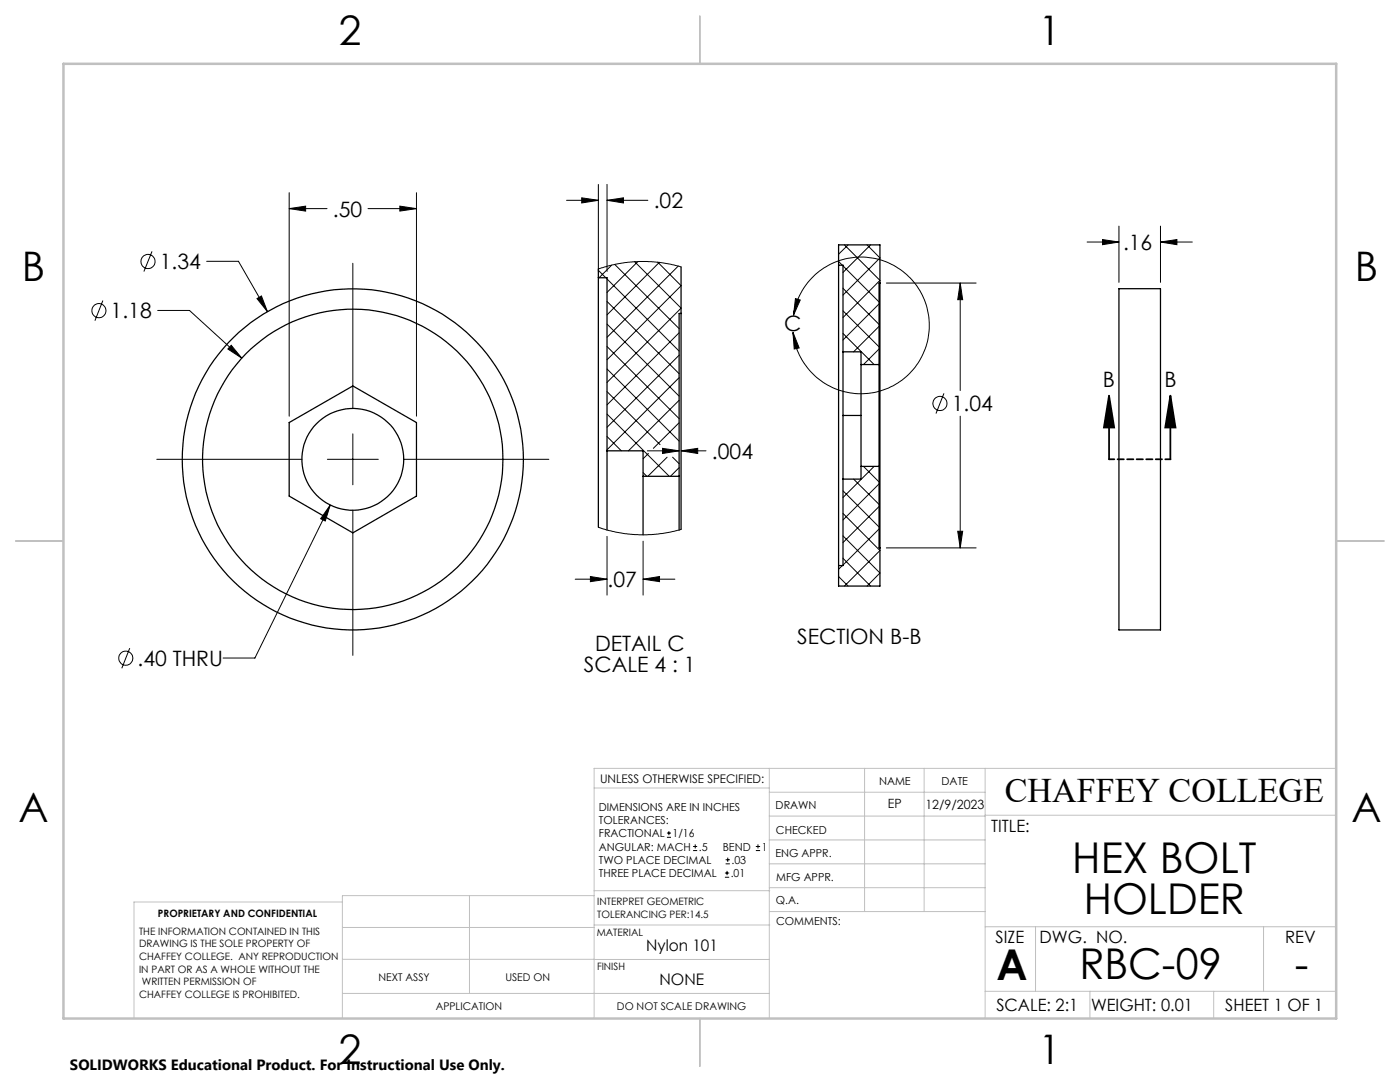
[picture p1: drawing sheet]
<svg xmlns="http://www.w3.org/2000/svg" width="279mm" height="216mm" viewBox="0 0 279 216" stroke-linecap="round" stroke-linejoin="round" font-family="sans-serif">
<g fill="none" stroke="#000" stroke-width=".25">
<path d="M119.4 55.4v49.8M119.4 55.4h1.7v50.4M119.4 53.7v1.7M135.9 53.3v9.2M167.4 52.9v60M167.4 52.9v-4h8.2v7.6M167.4 52.9h.8v60h-.8M175.6 56.5v52.8M175.6 56.5h-.2v16.2M223.3 57.6h8.3v68.1h-8.3zM135.9 62.5v43.1M135.9 62.5h-.4v32.5"/>
<path d="M168.2 70.2h3.6v2.5M171.8 72.7v20.4M171.8 72.7h3.6M175.4 72.7v20.4M57.7 84.3l12.7-7.3 12.7 7.3v14.7l-12.7 7.3-12.7-7.3zM121.1 90h7.2v5M128.3 95v11.7M128.3 95h7.2M135.5 95v10.8M168.2 82.9h3.6M171.8 93.1v2.5h-3.6M171.8 93.1h3.6"/>
<path d="M175.4 93.1v16.2h.2M175.6 109.3v7.6h-8.2v-4"/>
<circle cx="70.4" cy="91.7" r="30"/>
<circle cx="70.4" cy="91.7" r="10.2"/>
<circle cx="70.4" cy="91.7" r="34"/>
</g>
<g fill="none" stroke="#000" stroke-width=".2">
<path d="M57.7 38.5v44.5M83.1 38.5v44.5M113.1 40h6.3M116.1 39.5l3.3 .5-3.3 .5zM119.4 36.8v17.4M121.1 40l3.3-.5v1zM121.1 36.8v17.4M121.1 40h8.2M20.5 60l-1.6 4M30.3 50.2l-1.6 4M41.2 52.1h6.4l5.8 10.1M51.3 59.6l.9-.5 1.2 3.1z"/>
<path d="M57.7 41.6l3.3-.5v1zM57.7 41.6h7.6M70.4 52.5v29M73.4 41.6h9.7M79.8 41.1l3.3 .5-3.3 .5zM119.4 53.9l1.5 1.5M121.1 55.7l14.4 14.4M122.1 52.9l-2.5 2.5M122.7 52.8l12.8 12.8M126.6 52.2l9.3 9.3-14.8 14.8M127.3 52.2l-6.2 6.1M131.3 52.3l4.6 4.7-14.8 14.8"/>
<path d="M131.6 52.4l-10.5 10.4M135.4 53.1l-14.3 14.2M135.9 53.3l-4-.9-4.4-.2-2.7 .2-2.1 .3-3.3 1M158.8 59.6l.9 .3-1.3 3zM167.4 52.2l.7 .7M168.2 57.5l7.2 7.2M168.2 53.1l7.2 7.2M168.5 48.9l7.1 7.1-7.4 7.4M169.3 48.9l-1.9 1.8M173 48.9l2.6 2.6-7.4 7.4M173.7 48.9l-5.5 5.5M176.9 56.5h17.9"/>
<path d="M191.6 56.5l.5 3.3h-1zM191.6 56.5v21.4M217 48.3h6.3M220 47.8l3.3 .5-3.3 .5zM223.3 45.1v11.2M231.6 48.3l3.3-.5v1zM231.6 45.1v11.2M231.6 48.3h6.3M31.5 61.9h6.3l10.5 9.6M46.1 68.9l2.2 2.6-2.8-1.9zM121.1 78.1l10.6 10.6M121.1 73.6l14.4 14.4"/>
<path d="M121.1 69.1l14.4 14.4M121.1 64.7l14.4 14.4M121.1 60.1l14.4 14.5M135.5 66.4l-14.4 14.4M135.5 70.9l-14.4 14.4M135.5 75.4l-14.4 14.3M135.5 79.9l-10.1 10.1M158.3 66.3l1.2 3.1-1 .2zM158.4 62.9a13.6 13.6 0 0 1 20.9-9.3 13.6 13.6 0 0 1-.2 22.9 13.6 13.6 0 0 1-20.8-9.6v-.6M168.2 66.5l6.2 6.2M168.2 62l7.2 7.2M175.4 60.6l-7.2 7.2"/>
<path d="M175.4 65.1l-5 5.1M175.4 69.6l-3.1 3.1M188.4 78.5l-1.6 4M31.3 91.7h29M65.3 91.7h10.2M70.4 86.6v10.1M80.6 91.7h28.9M121.1 87.1l2.9 2.9M121.1 82.6l12.5 12.4M128.3 94.3l.8 .7M129.2 90h6.3M129.4 90.5l-1.1 1"/>
<path d="M132.2 89.5l3.3 .5-3.3 .5zM133.1 91.2l-3.8 3.8M134.2 91.2l1.3 1.3M135.5 84.3l-5.1 5.2M135.5 93.3l-1.7 1.7M135.9 90l3.3-.5v1zM135.9 90h5M168.2 97.9l7.2 7.3M170.4 95.6l5 5M172.3 93.1l3.1 3.1M174.4 93.1l-6.2 6.2M175.4 96.6l-7.2 7.2"/>
<path d="M191.6 83v26.3M65.9 100.8l-1 3.2-.9-.5zM65.9 100.8l-15 30.5h-6.4M70.4 101.8v29M114.8 115.6h6.3M117.8 115l3.3 .6-3.3 .5zM119.4 105.2l3.5 1 1.9 .3 2.7 .2 4.6-.2 3.8-.9M121.1 107v11.7M128.3 115.6l3.3-.6v1.1zM128.3 108v10.7M128.3 115.6h6.4M167.4 115l1.9 1.9"/>
<path d="M168.1 112.9l-.7 .7M168.2 102.4l7.4 7.5-7.1 7M168.2 106.9l7.4 7.4-2.6 2.6M168.2 111.4l5.5 5.5M175.4 101.1l-7.2 7.2M175.4 105.6l-7.2 7.1M176.9 109.3h17.9M191.1 106h1l-.5 3.3zM25.9 129.3l-1.6 4.1M133.1 167.1h.8M133.1 166.2h.8M133.5 165.8v.9"/>
<path d="M138.3 169.7h.8M138.3 168.9h.8M138.7 168.5v.8M144.7 175h.8M144.7 174.2h.8M144.8 172.4h.9M144.8 171.6h.9M145.1 173.8v.8M145.2 171.1v.9M150.8 169.7h.9M150.8 168.9h.9M151.3 168.5v.8"/>
<circle cx="29.5" cy="52.2" r="1.41"/>
<circle cx="19.8" cy="62" r="1.41"/>
<circle cx="187.6" cy="80.5" r="1.4"/>
<circle cx="25.1" cy="131.3" r="1.42"/>
</g>
<path d="M221.3 79l1.1 6.3h-2.1zM221.3 79v12.7M233.6 79l1 6.3h-2zM233.6 79v12.7" fill="none" stroke="#000" stroke-width=".35"/>
<path d="M233.6 91.6h-12.3" fill="none" stroke="#000" stroke-width=".35" stroke-dasharray="1.3 .6" stroke-dashoffset=".2"/>
<g fill="none" stroke="#c0c0c0" stroke-width=".2">
<path d="M118.6 157.2h34.9M153.5 153.3v49.9M153.5 158.1h43.1M172.5 153.3v28.6M184.4 153.3v28.6M196.6 153.3v49.9M266.7 153.3h-148.1v49.9M68.3 180h-41.6v23.2M93.7 178.7v19.5M118.6 178.7h-50.3v24.5M118.6 177.7h35M153.5 167.6h43.1"/>
<path d="M153.5 162.8h43.1M153.5 172.4h43.1M153.5 177.1h43.1M196.6 162.7h70.1M68.3 198.2h85.2M68.3 191.4l85.2 .1M68.3 185.1h50.3M118.6 184.6h35M153.6 181.9h43M196.6 197.8h70.1M196.6 184.9h70.1M206.7 184.9v12.9"/>
<path d="M217.5 197.8v5.4M242.2 197.8v5.4M252.2 184.9v12.9"/>
</g>
<path d="M139.7 3.2v9.5M3.1 107.9h9.6M266.7 107.9h9.5M139.7 203.2v9.6" fill="none" stroke="#c0c0c0" stroke-width=".25"/>
<path d="M12.7 12.7h254v190.5h-254z" fill="none" stroke="#c0c0c0" stroke-width=".5"/>
<g fill="#000">
<path d="M51.3 59.6l2.1 2.6-1.2-3.1zM46.1 68.9l-.6 .7 2.8 1.9zM57.7 41.6l3.3-.5v1zM79.8 41.1l3.3 .5-3.3 .5zM65.9 100.8l-1.9 2.7 .9 .5zM220 47.8l3.3 .5-3.3 .5zM231.6 48.3l3.3-.5v1zM191.6 56.5l.5 3.3h-1zM191.1 106h1l-.5 3.3zM116.1 39.5l3.3 .5-3.3 .5zM121.1 40l3.3-.5v1zM117.8 115l3.3 .6-3.3 .5zM128.3 115.6l3.3-.6v1.1zM132.2 89.5l3.3 .5-3.3 .5zM135.9 90l3.3-.5v1z"/>
<path d="M158.3 66.3l1.2 3.1-1 .2zM158.8 59.6l.9 .3-1.3 3z"/>
<path d="M233.6 79l1 6.3h-2zM221.3 79l1.1 6.3h-2.1z"/>
</g>
<g font-size="8.5">
<text x="214" y="174.2">HEX BOLT</text>
<text x="216.3" y="182.3">HOLDER</text>
<text x="198.9" y="195.5">A</text>
<text x="215.4" y="195.4">RBC-09</text>
<text x="258.4" y="195.4">-</text>
</g>
<g font-size="8.1">
<text x="67.6" y="8.9">2</text>
<text x="207.3" y="8.9">1</text>
<text x="4.4" y="56.2">B</text>
<text x="270.4" y="56.2">B</text>
<text x="3.7" y="164.1">A</text>
<text x="269.7" y="164.1">A</text>
<text x="67.6" y="212.4">2</text>
<text x="207.3" y="212.4">1</text>
</g>
<text font-size="6.9" x="200.5" y="160.1">CHAFFEY COLLEGE</text>
<g font-size="4.2">
<text x="130.5" y="41.6">.02</text>
<text x="66.4" y="43.2">.50</text>
<text x="31.9" y="53.7">1.34</text>
<text x="224.1" y="49.9">.16</text>
<text x="22.1" y="63.5">1.18</text>
<text x="156.5" y="66.1">C</text>
<text x="220.1" y="77.2">B</text>
<text x="232.4" y="77.2">B</text>
<text x="189.9" y="82">1.04</text>
<text x="142.1" y="91.6">.004</text>
<text x="121.3" y="117.1">.07</text>
<text x="118.8" y="129.9">DETAIL C</text>
<text x="159.1" y="128.6">SECTION B-B</text>
<text x="27.4" y="132.9">.40 THRU</text>
<text x="116.5" y="134.1">SCALE 4 : 1</text>
</g>
<g font-size="3.4">
<text x="197.8" y="166">TITLE:</text>
<text x="198.7" y="188.1">SIZE</text>
<text x="207.5" y="188.1">DWG. NO.</text>
<text x="256.5" y="188.2">REV</text>
<text x="198.8" y="201.7">SCALE: 2:1</text>
<text x="217.7" y="201.8">WEIGHT: 0.01</text>
<text x="244.5" y="201.7">SHEET 1 OF 1</text>
</g>
<g font-size="3.2">
<text x="129" y="189.8">Nylon 101</text>
<text x="131.6" y="196.6">NONE</text>
</g>
<text font-size="3" x="14" y="213.5">SOLIDWORKS Educational Product. For Instructional Use Only.</text>
<g font-size="2.5">
<text x="177.2" y="161.3">EP</text>
<text x="184.7" y="161.4">12/9/2023</text>
</g>
<text font-size="2.4" x="119.8" y="156.2">UNLESS OTHERWISE SPECIFIED:</text>
<g font-size="2.2">
<text x="119.5" y="161.8">DIMENSIONS ARE IN INCHES</text>
<text x="154.8" y="161.4">DRAWN</text>
<text x="175.4" y="156.6">NAME</text>
<text x="187.9" y="156.7">DATE</text>
<text x="119.5" y="164.4">TOLERANCES:</text>
<text x="119.5" y="167.1">FRACTIONAL</text>
<text x="134.2" y="167.1">1/16</text>
<text x="154.9" y="166.3">CHECKED</text>
<text x="119.5" y="172.4">TWO PLACE DECIMAL</text>
<text x="119.5" y="169.7">ANGULAR: MACH</text>
<text x="139.5" y="169.7">.5</text>
<text x="144.2" y="169.7">BEND</text>
<text x="146" y="172.4">.03</text>
<text x="152" y="169.7">1</text>
<text x="154.8" y="171">ENG APPR.</text>
<text x="119.5" y="175">THREE PLACE DECIMAL</text>
<text x="145.8" y="175">.01</text>
<text x="154.9" y="175.7">MFG APPR.</text>
<text x="154.9" y="180.4">Q.A.</text>
<text x="154.9" y="184.6">COMMENTS:</text>
</g>
<g font-size="2.1">
<text x="75.5" y="195.7">NEXT ASSY</text>
<text x="100.9" y="195.7">USED ON</text>
<text x="86.9" y="201.5">APPLICATION</text>
<text x="123.1" y="201.6">DO NOT SCALE DRAWING</text>
</g>
<g font-size="2">
<text x="31.5" y="182.9">PROPRIETARY AND CONFIDENTIAL</text>
<text x="119.2" y="180.6">INTERPRET GEOMETRIC</text>
<text x="119.2" y="183.1">TOLERANCING PER:14.5</text>
<text x="27.8" y="186.5">THE INFORMATION CONTAINED IN THIS</text>
<text x="27.8" y="189">DRAWING IS THE SOLE PROPERTY OF</text>
<text x="27.8" y="191.6">CHAFFEY COLLEGE. ANY REPRODUCTION</text>
<text x="119.1" y="186.7">MATERIAL</text>
<text x="27.8" y="194.1">IN PART OR AS A WHOLE WITHOUT THE</text>
<text x="28.3" y="196.6">WRITTEN PERMISSION OF</text>
<text x="119.1" y="193.5">FINISH</text>
<text x="27.8" y="199.1">CHAFFEY COLLEGE IS PROHIBITED.</text>
</g>
</svg>
